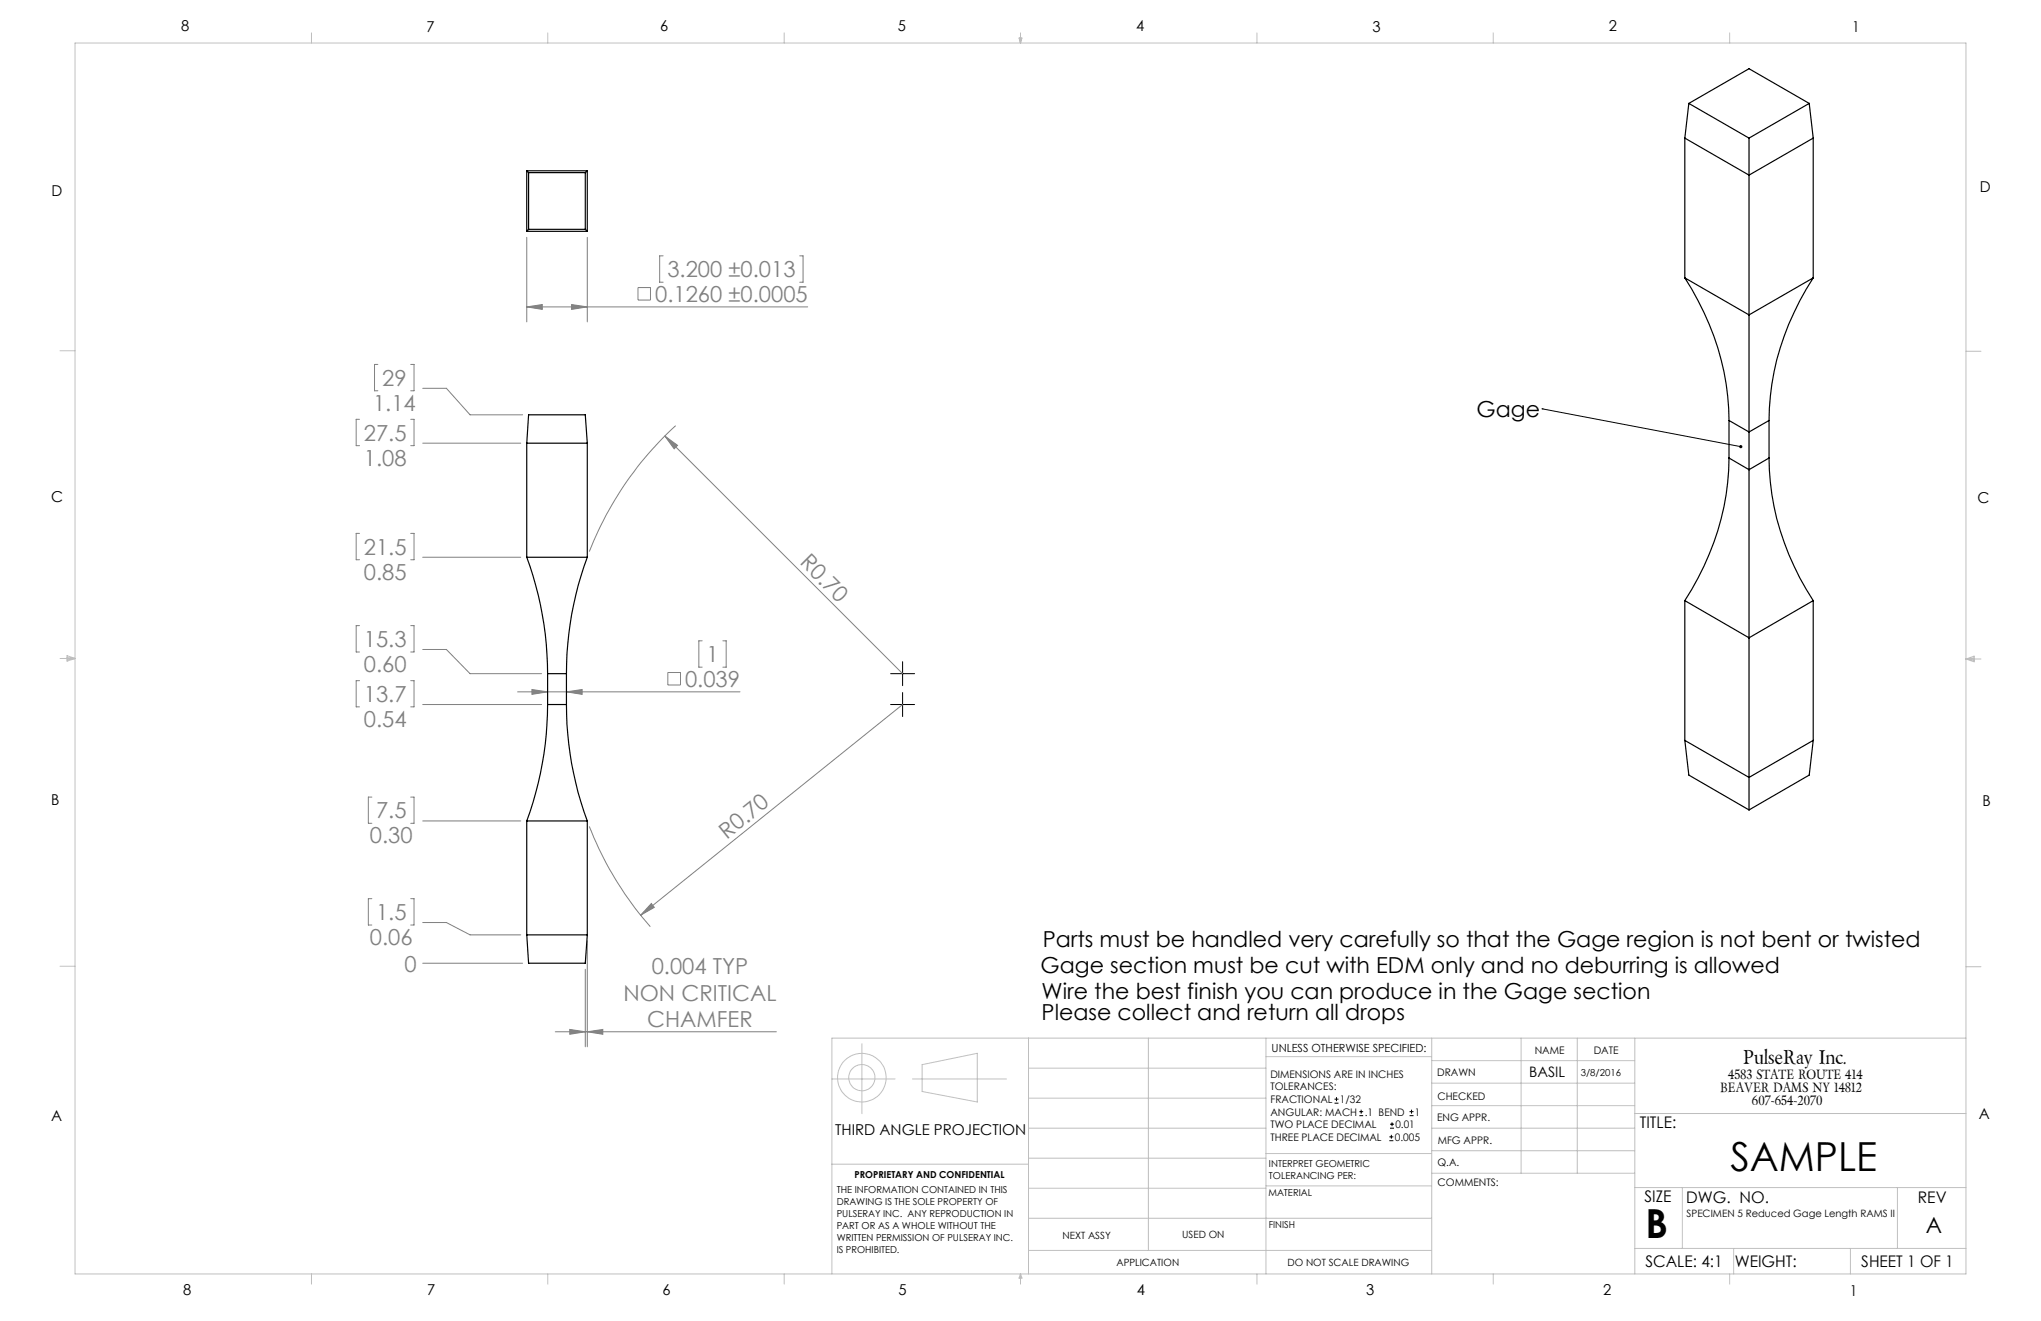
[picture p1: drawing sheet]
<svg xmlns="http://www.w3.org/2000/svg" width="432mm" height="279mm" viewBox="0 0 432 279" stroke-linecap="round" stroke-linejoin="round" font-family="sans-serif">
<g fill="none" stroke="#808080" stroke-width=".21">
<path d="M111.4 50.2v17.9M124.2 50.2v17.9M140.3 54.1h-.7v5.6h.7M169.2 54.1h.7v5.6h-.7M79.9 77.1h-.7v5.6h.7M86.9 77.1h.7v5.6h-.7M111.4 64.9h59.5M111.4 64.9l3.3-.5v1zM120.9 64.4l3.3 .5-3.3 .5zM135 60.8h2.6v2.7h-2.6zM76.1 88.7h-.7v5.6h.7M86.9 88.7h.7v5.6h-.7"/>
<path d="M89.4 93.7h20.8M89.4 82.1h5l5 5.6h11.2M140.7 92.2l2.6 2-.7 .7zM140.7 92.2l50.3 50.3M142.9 90a71.1 71.1 0 0 0-18.2 26.7M76.1 112.8h-.7v5.6h.7M86.9 112.8h.7v5.6h-.7M89.4 117.9h20.8M76.1 132.3h-.7v5.6h.7M86.9 132.3h.7v5.6h-.7M89.4 137.4h5l5 5.1h15.2M148.6 135.5h-.8v5.6h.8"/>
<path d="M152.9 135.5h.7v5.6h-.7M76.1 144h-.7v5.5h.7M86.9 144h.7v5.5h-.7M89.4 149h25.2M109.5 146.3h47.1M112.5 145.8l3.4 .5-3.4 .6zM119.8 146.3l3.4-.5v1.1zM141.3 142.2h2.7v2.7h-2.7zM191 149l-55.5 44.6M78.7 168.6h-.8v5.5h.8M86.9 168.6h.7v5.5h-.7M89.4 173.6h20.8"/>
<path d="M124.7 174.8a71.5 71.5 0 0 0 12.9 21.2M78.7 190.1h-.8v5.6h.8M86.9 190.1h.7v5.6h-.7M89.4 195.1h5l5 2.6h10.8M124.2 199v22.4M137.8 191.1l.6 .8-2.9 1.7zM89.4 203.7h21.2M117.5 218.2h46.8M120.5 217.7l3.3 .5-3.3 .6zM123.8 205v16.4M124.2 218.2l3.3-.5v1.1z"/>
</g>
<g fill="none" stroke="#000" stroke-width=".21">
<path d="M326.2 86.5h.1M326.2 86.5l42.1 8M191 139.9v5.1M188.4 149h5.1M188.4 142.5h5.1M191 146.5v5.1M282.3 233.3h.9M282.3 232.5h.9M282.8 232.1v.8M287.6 236h.8M287.6 235.1h.8M288 234.7v.8"/>
<path d="M294.1 238.6h.8M294.1 237.8h.8M294.5 237.4v.8M298.2 236h.8M298.2 235.1h.8M298.6 234.7v.8M293.9 241.3h.9M293.9 240.5h.9M294.4 240v.8"/>
</g>
<g fill="none" stroke="#c0c0c0" stroke-width=".21">
<path d="M15.9 9.1h400v260.4h-400zM65.9 6.9v2.2M115.9 6.9v2.2M165.9 6.9v2.2M215.6 8h.6l-.3 1.1zM215.7 8l.2 1.1M215.9 6.9v2.2M216 8l-.1 1.1M265.9 6.9v2.2M315.9 6.9v2.2M365.9 6.9v2.2M12.7 74.2h3.2"/>
<path d="M415.9 74.3h3.2M12.7 139.3h3.2M14.2 139.1l1.7 .2M14.2 138.7l1.7 .6-1.7 .5zM15.9 139.3l-1.7 .3M415.9 139.4h3.2M415.9 139.4l1.8-.6v1.2zM415.9 139.4l1.8 .3M417.7 139.2l-1.8 .2M12.7 204.4h3.2M217.6 219.6v49.9M243 219.6v44.9"/>
<path d="M267.8 219.6v49.9M302.9 219.6v49.9M321.8 219.6v28.5M333.7 219.6v28.5M345.9 219.6v49.9M415.9 204.5h3.2M415.9 219.6h-239.9v49.9M176 228.2h13.4M182.4 220.8v14.7M193 228.2h19.9M195.1 225.2l11.7-2.4v10.3l-11.7-2.2zM217.6 238.6h50.2"/>
<path d="M217.6 232.3h50.2M217.6 225.9h50.2M267.8 223.5h35.1M302.9 233.9h43M302.9 229.1h43M302.9 224.3h43M302.9 238.6h43M345.9 235.5h70M176 246.2h41.6M217.6 257.7h85.3M217.6 251.3h50.2M217.6 245h50.2"/>
<path d="M267.8 250.8h35.1M267.8 244h35.1M302.9 248.1h43M302.9 243.4h43M345.9 251.2h70M355.9 251.2v12.9M401.4 251.2v12.9M65.9 269.5v2.1M115.9 269.5v2.1M165.9 269.5v2.1M215.9 269.5v2.1M215.9 269.5l.3 .8h-.6z"/>
<path d="M217.6 264.5h85.3M265.9 269.5v2.1M315.9 269.5v2.1M345.9 264.1h70M365.9 269.5v2.1M366.8 264.1v5.4M391.5 264.1v5.4"/>
<circle cx="182.3" cy="227.9" r="5.1"/>
<circle cx="182.3" cy="227.9" r="2.78"/>
</g>
<path d="M368.1 94.2h.1a.33 .33 0 0 1 .4 .3h-.3h.3a.35 .35 0 0 1-.5 .2 .35 .35 0 0 1 0-.5z" fill="#000"/>
<g fill="#808080">
<path d="M140.7 92.2l2.6 2-.7 .7z"/>
<path d="M137.8 191.1l.6 .8-2.9 1.7z"/>
<path d="M112.5 145.8l3.4 .5-3.4 .6zM119.8 146.3l3.4-.5v1.1z"/>
<path d="M124.2 218.2l3.3-.5v1.1zM120.5 217.7l3.3 .5-3.3 .6z"/>
<path d="M120.9 64.4l3.3 .5-3.3 .5zM111.4 64.9l3.3-.5v1z"/>
</g>
<g fill="none" stroke="#000" stroke-width=".25">
<path d="M111.4 36.1v12.8M111.4 36.1l.4 .4M111.4 36.1h12.8M111.8 36.5v12M111.8 36.5h12M123.8 36.5v12M124.2 36.1v12.8M124.2 36.1l-.4 .4M356.4 29.2l13.6 7.8 13.6-7.8M356.4 29.2v29.6M357.3 21.9l-.9 7.3M357.3 21.9l12.7 7.3"/>
<path d="M357.3 21.9l12.7-7.4 12.8 7.4M370 29.2v37.4M382.8 21.9l-12.8 7.3M382.8 21.9l.8 7.3M383.6 29.2v29.6M111.4 48.9h12.8M111.8 48.5h12M111.8 48.5l-.4 .4M123.8 48.5l.4 .4M356.4 58.8a55.6 55.6 0 0 1 9.4 30.1M356.4 58.8l13.6 7.8M383.6 58.8a55.6 55.6 0 0 0-9.3 30.1"/>
<path d="M383.6 58.8l-13.6 7.8M370 66.6v24.8M111.4 93.7v24.2M111.4 93.7h12.8M111.4 93.7l.4-6h12l.4 6M124.2 93.7v24.2M365.8 96.9a55.6 55.6 0 0 1-9.4 30.1M365.8 88.9l4.2 2.5M365.8 96.9l4.2 2.4M365.8 88.9v8M370 99.3v35.6M370 91.4v7.9"/>
<path d="M374.3 96.9a55.6 55.6 0 0 0 9.3 30.1M374.3 88.9l-4.3 2.5M374.3 96.9l-4.3 2.4M374.3 88.9v8M111.4 117.9a72.3 72.3 0 0 1 4.5 24.6M111.4 117.9h12.8M124.2 117.9a70.1 70.1 0 0 0-4.4 24.6M356.4 127v29.6M356.4 127l13.6 7.9M370 134.9v36.4M383.6 127v29.6M383.6 127l-13.6 7.9"/>
<path d="M115.9 149a72.3 72.3 0 0 1-4.5 24.6M115.9 149h3.9M115.9 142.5h3.9M115.9 142.5v6.5M119.8 149a70.1 70.1 0 0 0 4.4 24.6M119.8 142.5v6.5M356.4 156.6l13.6 7.8 13.6-7.8M356.4 156.6l.9 7.3 12.7 7.4M383.6 156.6l-.8 7.3-12.8 7.4M111.4 173.6h12.8M111.4 173.6v24.1M124.2 173.6v24.1"/>
<path d="M111.4 197.7h12.8M111.4 197.7l.4 6h12l.4-6"/>
</g>
<g font-size="8.5">
<text x="366.1" y="247.7">SAMPLE</text>
<text x="348.1" y="261.8">B</text>
</g>
<g font-size="4.7" fill="#808080">
<text x="141.2" y="58.6">3.200 ±0.013</text>
<text x="138.6" y="63.9">0.1260 ±0.0005</text>
<text x="80.9" y="81.6">29</text>
<text x="78.9" y="86.9">1.14</text>
<text x="77" y="93.2">27.5</text>
<text x="77" y="98.5">1.08</text>
<text x="77" y="117.4">21.5</text>
<text x="169.1" y="119.2" transform="rotate(45 169.1 119.2)">R0.70</text>
<text x="77" y="122.6">0.85</text>
<text x="77" y="136.9">15.3</text>
<text x="77" y="142.1">0.60</text>
<text x="149.5" y="140.1">1</text>
<text x="77" y="148.5">13.7</text>
<text x="144.9" y="145.3">0.039</text>
<text x="77" y="153.7">0.54</text>
<text x="79.6" y="173.1">7.5</text>
<text x="78.3" y="178.4">0.30</text>
<text x="153.8" y="177.6" transform="rotate(-39 153.8 177.6)">R0.70</text>
<text x="79.6" y="194.6">1.5</text>
<text x="78.3" y="199.9">0.06</text>
<text x="85.6" y="205.5">0</text>
<text x="137.9" y="206.1">0.004 TYP</text>
<text x="131.9" y="211.7">NON CRITICAL</text>
<text x="136.9" y="217.2">CHAMFER</text>
</g>
<g font-size="4.7">
<text x="312.4" y="88.2">Gage</text>
<text x="220.6" y="200.3">Parts must be handled very carefully so that the Gage region is not bent or twisted</text>
<text x="220.2" y="205.8">Gage section must be cut with EDM only and no deburring is allowed</text>
<text x="220.4" y="211.3">Wire the best finish you can produce in the Gage section</text>
<text x="220.4" y="215.8">Please collect and return all drops</text>
<text x="407.4" y="260.7">A</text>
</g>
<text font-size="4.2" x="368.8" y="225">PulseRay Inc.</text>
<g font-size="3.4">
<text x="346.9" y="238.6">TITLE:</text>
<text x="347.9" y="254.3">SIZE</text>
<text x="356.7" y="254.4">DWG. NO.</text>
<text x="405.7" y="254.5">REV</text>
<text x="348.1" y="267.9">SCALE: 4:1</text>
<text x="367" y="268">WEIGHT:</text>
<text x="393.8" y="267.9">SHEET 1 OF 1</text>
</g>
<g font-size="3.2">
<text x="38.3" y="6.7">8</text>
<text x="90.2" y="6.7">7</text>
<text x="139.7" y="6.5">6</text>
<text x="190" y="6.5">5</text>
<text x="240.4" y="6.5">4</text>
<text x="290.4" y="6.7">3</text>
<text x="340.4" y="6.5">2</text>
<text x="391.9" y="6.7">1</text>
<text x="10.9" y="41.6">D</text>
<text x="418.9" y="40.7">D</text>
<text x="10.9" y="106.3">C</text>
<text x="418.4" y="106.4">C</text>
<text x="10.8" y="170.2">B</text>
<text x="419.4" y="170.6">B</text>
<text x="10.8" y="237.2">A</text>
<text x="176.7" y="240">THIRD ANGLE PROJECTION</text>
<text x="418.6" y="236.8">A</text>
<text x="38.8" y="273.8">8</text>
<text x="90.4" y="273.8">7</text>
<text x="140.2" y="273.8">6</text>
<text x="190.1" y="273.9">5</text>
<text x="240.5" y="273.8">4</text>
<text x="289" y="273.9">3</text>
<text x="339.1" y="273.8">2</text>
<text x="391.4" y="274.1">1</text>
</g>
<text font-size="3" x="323.5" y="227.8">BASIL</text>
<g font-size="2.8">
<text x="363.9" y="231">BEAVER DAMS NY 14812</text>
<text x="365.6" y="228.2">4583 STATE ROUTE 414</text>
<text x="370.6" y="233.8">607-654-2070</text>
</g>
<text font-size="2.4" x="269" y="222.4">UNLESS OTHERWISE SPECIFIED:</text>
<g font-size="2.2">
<text x="268.8" y="228">DIMENSIONS ARE IN INCHES</text>
<text x="304.1" y="227.7">DRAWN</text>
<text x="324.7" y="222.9">NAME</text>
<text x="337.2" y="222.9">DATE</text>
<text x="268.8" y="230.6">TOLERANCES:</text>
<text x="268.8" y="233.3">FRACTIONAL</text>
<text x="283.5" y="233.3">1/32</text>
<text x="304.1" y="232.6">CHECKED</text>
<text x="268.8" y="238.6">TWO PLACE DECIMAL</text>
<text x="268.8" y="235.9">ANGULAR: MACH</text>
<text x="288.7" y="236">.1 BEND</text>
<text x="295.2" y="238.6">0.01</text>
<text x="299.4" y="236">1</text>
<text x="304" y="237.2">ENG APPR.</text>
<text x="268.8" y="241.3">THREE PLACE DECIMAL</text>
<text x="295.1" y="241.3">0.005</text>
<text x="304.2" y="241.9">MFG APPR.</text>
<text x="304.1" y="246.7">Q.A.</text>
<text x="304.1" y="250.9">COMMENTS:</text>
</g>
<g font-size="2.1">
<text x="356.8" y="257.5">SPECIMEN 5 Reduced Gage Length RAMS II</text>
<text x="224.8" y="262">NEXT ASSY</text>
<text x="250.1" y="261.9">USED ON</text>
<text x="236.2" y="267.8">APPLICATION</text>
<text x="272.4" y="267.8">DO NOT SCALE DRAWING</text>
</g>
<g font-size="2">
<text x="334.4" y="227.6">3/8/2016</text>
<text x="180.8" y="249.2">PROPRIETARY AND CONFIDENTIAL</text>
<text x="268.5" y="246.8">INTERPRET GEOMETRIC</text>
<text x="268.5" y="249.4">TOLERANCING PER:</text>
<text x="177" y="252.4">THE INFORMATION CONTAINED IN THIS</text>
<text x="177" y="254.9">DRAWING IS THE SOLE PROPERTY OF</text>
<text x="177" y="257.4">PULSERAY INC. ANY REPRODUCTION IN</text>
<text x="268.3" y="252.9">MATERIAL</text>
<text x="177" y="259.9">PART OR AS A WHOLE WITHOUT THE</text>
<text x="177" y="262.5">WRITTEN PERMISSION OF PULSERAY INC.</text>
<text x="268.4" y="259.7">FINISH</text>
<text x="177" y="265">IS PROHIBITED.</text>
</g>
</svg>
